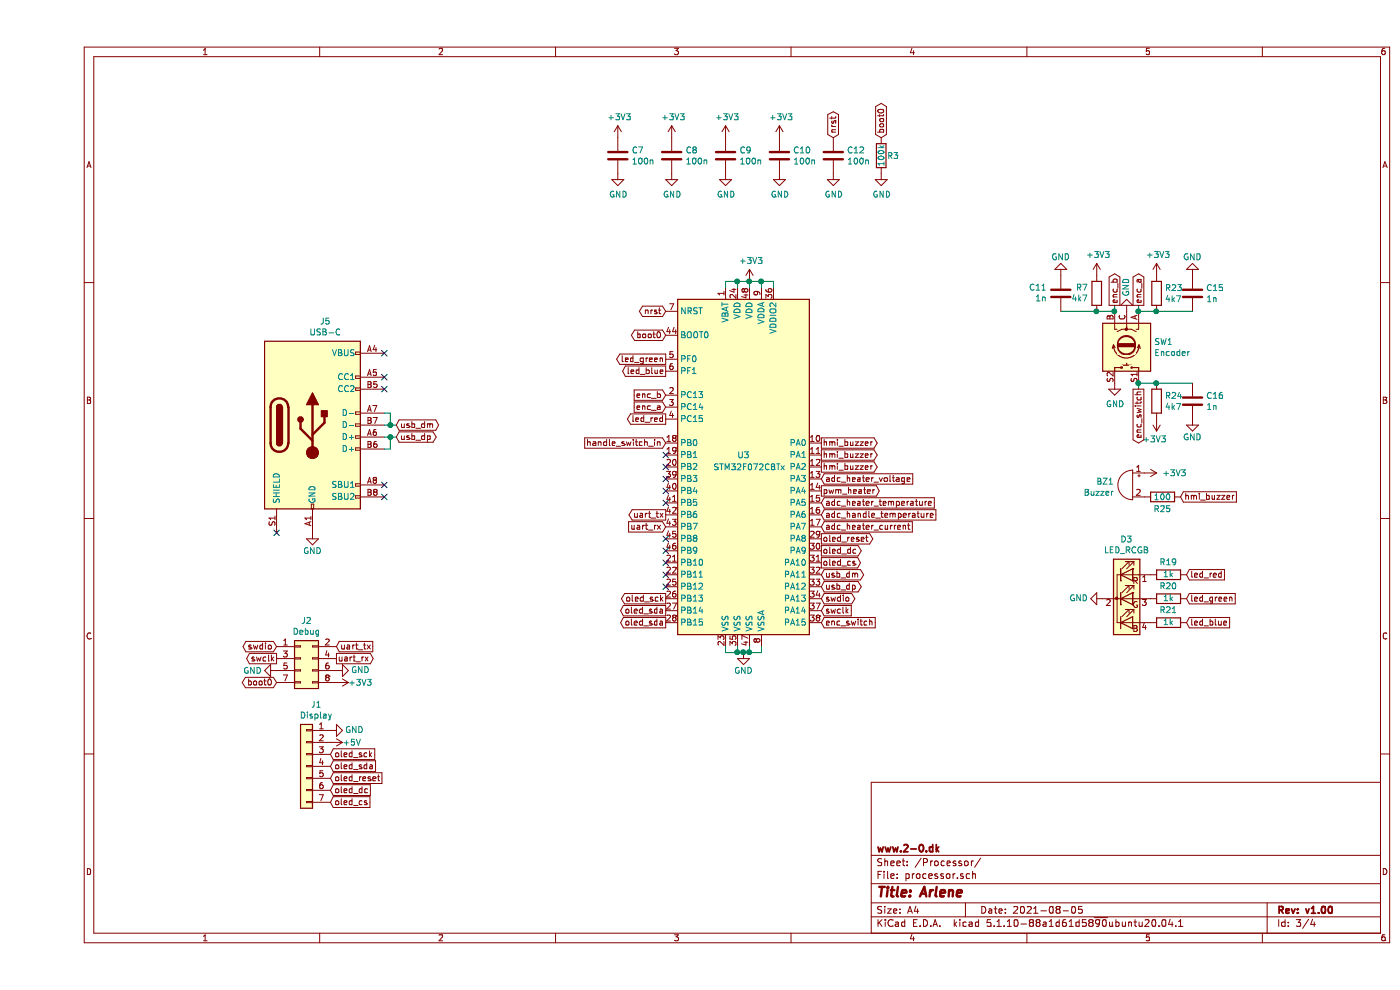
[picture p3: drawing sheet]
EESchema Schematic File Version 4
EELAYER 30 0
EELAYER END
$Descr A4 11693 8268
encoding utf-8
Sheet 3 4
Title "Arlene"
Date "2021-08-05"
Rev "v1.00"
Comp "www.2-0.dk"
Comment1 ""
Comment2 ""
Comment3 ""
Comment4 ""
$EndDescr
$Comp
L Device:R R?
U 1 1
P 7050 1300
AR Path="/5B48B53E/5B672C47" Ref="R?"  Part="1" 
AR Path="/5B672C47" Ref="R?"  Part="1" 
AR Path="/5B672380/5B672C47" Ref="R?"  Part="1" 
AR Path="/5B673A47/5B672C47" Ref="R?"  Part="1" 
AR Path="/5BFC14B8/5B672C47" Ref="R3"  Part="1" 
F 0 "R3" H 7150 1300 50  0000 C CNN
F 1 "100k" V 7050 1300 50  0000 C CNN
F 2 "Resistor_SMD:R_0603_1608Metric" V 6980 1300 50  0001 C CNN
F 3 "~" H 7050 1300 50  0001 C CNN
	1    7050 1300
	1    0    0    -1  
$EndComp
Text GLabel 6550 5000 2    50   BiDi ~ 0
swdio
Text GLabel 6550 5100 2    50   Input ~ 0
swclk
$Comp
L Device:C C?
U 1 1
P 6200 1300
AR Path="/5B48B53E/5B672C50" Ref="C?"  Part="1" 
AR Path="/5B672C50" Ref="C?"  Part="1" 
AR Path="/5B672380/5B672C50" Ref="C?"  Part="1" 
AR Path="/5B673A47/5B672C50" Ref="C?"  Part="1" 
AR Path="/5BFC14B8/5B672C50" Ref="C10"  Part="1" 
F 0 "C10" H 6315 1346 50  0000 L CNN
F 1 "100n" H 6315 1255 50  0000 L CNN
F 2 "Capacitor_SMD:C_0603_1608Metric" H 6238 1150 50  0001 C CNN
F 3 "~" H 6200 1300 50  0001 C CNN
	1    6200 1300
	1    0    0    -1  
$EndComp
$Comp
L Device:C C?
U 1 1
P 6650 1300
AR Path="/5B48B53E/5B672C65" Ref="C?"  Part="1" 
AR Path="/5B672C65" Ref="C?"  Part="1" 
AR Path="/5B672380/5B672C65" Ref="C?"  Part="1" 
AR Path="/5B673A47/5B672C65" Ref="C?"  Part="1" 
AR Path="/5BFC14B8/5B672C65" Ref="C12"  Part="1" 
F 0 "C12" H 6765 1346 50  0000 L CNN
F 1 "100n" H 6765 1255 50  0000 L CNN
F 2 "Capacitor_SMD:C_0603_1608Metric" H 6688 1150 50  0001 C CNN
F 3 "~" H 6650 1300 50  0001 C CNN
	1    6650 1300
	1    0    0    -1  
$EndComp
$Comp
L power:GND #PWR?
U 1 1
P 6200 1450
AR Path="/5B48B53E/5B672C6C" Ref="#PWR?"  Part="1" 
AR Path="/5B672C6C" Ref="#PWR?"  Part="1" 
AR Path="/5B672380/5B672C6C" Ref="#PWR?"  Part="1" 
AR Path="/5B673A47/5B672C6C" Ref="#PWR?"  Part="1" 
AR Path="/5BFC14B8/5B672C6C" Ref="#PWR020"  Part="1" 
F 0 "#PWR020" H 6200 1200 50  0001 C CNN
F 1 "GND" H 6205 1277 50  0000 C CNN
F 2 "" H 6200 1450 50  0001 C CNN
F 3 "" H 6200 1450 50  0001 C CNN
	1    6200 1450
	1    0    0    -1  
$EndComp
$Comp
L power:+3V3 #PWR?
U 1 1
P 6200 1150
AR Path="/5B48B53E/5B672C72" Ref="#PWR?"  Part="1" 
AR Path="/5B672C72" Ref="#PWR?"  Part="1" 
AR Path="/5B672380/5B672C72" Ref="#PWR?"  Part="1" 
AR Path="/5B673A47/5B672C72" Ref="#PWR?"  Part="1" 
AR Path="/5BFC14B8/5B672C72" Ref="#PWR019"  Part="1" 
F 0 "#PWR019" H 6200 1000 50  0001 C CNN
F 1 "+3V3" H 6215 1323 50  0000 C CNN
F 2 "" H 6200 1150 50  0001 C CNN
F 3 "" H 6200 1150 50  0001 C CNN
	1    6200 1150
	1    0    0    -1  
$EndComp
Text GLabel 5250 4400 0    50   Input ~ 0
uart_rx
Text GLabel 7050 1150 1    50   BiDi ~ 0
boot0
Text GLabel 6650 1150 1    50   BiDi ~ 0
nrst
Text GLabel 5250 2600 0    50   BiDi ~ 0
nrst
Text GLabel 5250 2800 0    50   BiDi ~ 0
boot0
Text GLabel 6550 4000 2    50   Input ~ 0
adc_heater_voltage
Text GLabel 6550 4400 2    50   Input ~ 0
adc_heater_current
Text GLabel 6550 4200 2    50   Input ~ 0
adc_heater_temperature
Text GLabel 6550 4300 2    50   Input ~ 0
adc_handle_temperature
Text GLabel 6550 4100 2    50   Output ~ 0
pwm_heater
Text GLabel 2000 5400 0    50   BiDi ~ 0
swdio
Text GLabel 6550 5200 2    50   Input ~ 0
enc_switch
Text GLabel 5250 3400 0    50   Input ~ 0
enc_a
Text GLabel 5250 3300 0    50   Input ~ 0
enc_b
Text GLabel 5250 3700 0    50   Input ~ 0
handle_switch_in
$Comp
L power:GND #PWR?
U 1 1
P 5900 5450
AR Path="/5B48B53E/5DBC6FBC" Ref="#PWR?"  Part="1" 
AR Path="/5DBC6FBC" Ref="#PWR?"  Part="1" 
AR Path="/5B672380/5DBC6FBC" Ref="#PWR?"  Part="1" 
AR Path="/5B673A47/5DBC6FBC" Ref="#PWR?"  Part="1" 
AR Path="/5BFC14B8/5DBC6FBC" Ref="#PWR023"  Part="1" 
F 0 "#PWR023" H 5900 5200 50  0001 C CNN
F 1 "GND" H 5900 5300 50  0000 C CNN
F 2 "" H 5900 5450 50  0001 C CNN
F 3 "" H 5900 5450 50  0001 C CNN
	1    5900 5450
	1    0    0    -1  
$EndComp
$Comp
L power:+3V3 #PWR?
U 1 1
P 5950 2350
AR Path="/5B48B53E/5DBC93CA" Ref="#PWR?"  Part="1" 
AR Path="/5DBC93CA" Ref="#PWR?"  Part="1" 
AR Path="/5B672380/5DBC93CA" Ref="#PWR?"  Part="1" 
AR Path="/5B673A47/5DBC93CA" Ref="#PWR?"  Part="1" 
AR Path="/5BFC14B8/5DBC93CA" Ref="#PWR024"  Part="1" 
F 0 "#PWR024" H 5950 2200 50  0001 C CNN
F 1 "+3V3" H 5965 2523 50  0000 C CNN
F 2 "" H 5950 2350 50  0001 C CNN
F 3 "" H 5950 2350 50  0001 C CNN
	1    5950 2350
	1    0    0    -1  
$EndComp
$Comp
L power:GND #PWR?
U 1 1
P 9000 3200
AR Path="/5B48B53E/5DBE03FE" Ref="#PWR?"  Part="1" 
AR Path="/5DBE03FE" Ref="#PWR?"  Part="1" 
AR Path="/5B672380/5DBE03FE" Ref="#PWR?"  Part="1" 
AR Path="/5B673A47/5DBE03FE" Ref="#PWR?"  Part="1" 
AR Path="/5BFC14B8/5DBE03FE" Ref="#PWR031"  Part="1" 
AR Path="/5BFC150C/5DBE03FE" Ref="#PWR?"  Part="1" 
F 0 "#PWR031" H 9000 2950 50  0001 C CNN
F 1 "GND" H 9005 3027 50  0000 C CNN
F 2 "" H 9000 3200 50  0001 C CNN
F 3 "" H 9000 3200 50  0001 C CNN
	1    9000 3200
	1    0    0    -1  
$EndComp
$Comp
L Device:Rotary_Encoder_Switch SW?
U 1 1
P 9100 2900
AR Path="/5BFC150C/5DBE0404" Ref="SW?"  Part="1" 
AR Path="/5BFC14B8/5DBE0404" Ref="SW1"  Part="1" 
F 0 "SW1" V 9054 3130 50  0000 L CNN
F 1 "Encoder" V 9145 3130 50  0000 L CNN
F 2 "arlene:RotaryEncoder_Alps_EC12E-Switch_Vertical_H20mm" H 8950 3060 50  0001 C CNN
F 3 "~" H 9100 3160 50  0001 C CNN
	1    9100 2900
	0    1    1    0   
$EndComp
$Comp
L power:GND #PWR?
U 1 1
P 9100 2600
AR Path="/5B48B53E/5DBE0410" Ref="#PWR?"  Part="1" 
AR Path="/5DBE0410" Ref="#PWR?"  Part="1" 
AR Path="/5B672380/5DBE0410" Ref="#PWR?"  Part="1" 
AR Path="/5B673A47/5DBE0410" Ref="#PWR?"  Part="1" 
AR Path="/5BFC14B8/5DBE0410" Ref="#PWR032"  Part="1" 
AR Path="/5BFC150C/5DBE0410" Ref="#PWR?"  Part="1" 
F 0 "#PWR032" H 9100 2350 50  0001 C CNN
F 1 "GND" V 9100 2400 50  0000 C CNN
F 2 "" H 9100 2600 50  0001 C CNN
F 3 "" H 9100 2600 50  0001 C CNN
	1    9100 2600
	-1   0    0    1   
$EndComp
Text GLabel 9200 3250 3    50   Output ~ 0
enc_switch
Text GLabel 9200 2550 1    50   Output ~ 0
enc_a
Text GLabel 9000 2550 1    50   Output ~ 0
enc_b
$Comp
L power:GND #PWR?
U 1 1
P 2500 5600
AR Path="/5B48B53E/5DBE0419" Ref="#PWR?"  Part="1" 
AR Path="/5DBE0419" Ref="#PWR?"  Part="1" 
AR Path="/5B672380/5DBE0419" Ref="#PWR?"  Part="1" 
AR Path="/5B673A47/5DBE0419" Ref="#PWR?"  Part="1" 
AR Path="/5BFC14B8/5DBE0419" Ref="#PWR029"  Part="1" 
AR Path="/5BFC150C/5DBE0419" Ref="#PWR?"  Part="1" 
F 0 "#PWR029" H 2500 5350 50  0001 C CNN
F 1 "GND" V 2500 5400 50  0000 C CNN
F 2 "" H 2500 5600 50  0001 C CNN
F 3 "" H 2500 5600 50  0001 C CNN
	1    2500 5600
	0    -1   -1   0   
$EndComp
$Comp
L Device:C C?
U 1 1
P 5750 1300
AR Path="/5BFC150C/5DBE0433" Ref="C?"  Part="1" 
AR Path="/5BFC14B8/5DBE0433" Ref="C9"  Part="1" 
F 0 "C9" H 5865 1346 50  0000 L CNN
F 1 "100n" H 5865 1255 50  0000 L CNN
F 2 "Capacitor_SMD:C_0603_1608Metric" H 5788 1150 50  0001 C CNN
F 3 "~" H 5750 1300 50  0001 C CNN
	1    5750 1300
	1    0    0    -1  
$EndComp
$Comp
L power:GND #PWR?
U 1 1
P 5750 1450
AR Path="/5B48B53E/5DBE0474" Ref="#PWR?"  Part="1" 
AR Path="/5DBE0474" Ref="#PWR?"  Part="1" 
AR Path="/5B672380/5DBE0474" Ref="#PWR?"  Part="1" 
AR Path="/5B673A47/5DBE0474" Ref="#PWR?"  Part="1" 
AR Path="/5BFC14B8/5DBE0474" Ref="#PWR018"  Part="1" 
AR Path="/5BFC150C/5DBE0474" Ref="#PWR?"  Part="1" 
F 0 "#PWR018" H 5750 1200 50  0001 C CNN
F 1 "GND" H 5755 1277 50  0000 C CNN
F 2 "" H 5750 1450 50  0001 C CNN
F 3 "" H 5750 1450 50  0001 C CNN
	1    5750 1450
	1    0    0    -1  
$EndComp
$Comp
L MCU_ST_STM32F0:STM32F072C8Tx U3
U 1 1
P 5950 3900
F 0 "U3" H 5900 4000 50  0000 C CNN
F 1 "STM32F072C8Tx" H 5950 3900 50  0000 C CNN
F 2 "Package_QFP:LQFP-48_7x7mm_P0.5mm" H 5350 2500 50  0001 R CNN
F 3 "http://www.st.com/st-web-ui/static/active/en/resource/technical/document/datasheet/DM00090510.pdf" H 5950 3900 50  0001 C CNN
	1    5950 3900
	1    0    0    -1  
$EndComp
Wire Wire Line
	6050 5400 6050 5450
Wire Wire Line
	6050 5450 5950 5450
Wire Wire Line
	5750 5400 5750 5450
Wire Wire Line
	5750 5450 5850 5450
Connection ~ 5900 5450
Wire Wire Line
	5850 5400 5850 5450
Connection ~ 5850 5450
Wire Wire Line
	5850 5450 5900 5450
Wire Wire Line
	5950 5400 5950 5450
Connection ~ 5950 5450
Wire Wire Line
	5950 5450 5900 5450
Wire Wire Line
	6150 2400 6150 2350
Wire Wire Line
	6150 2350 6050 2350
Wire Wire Line
	5750 2400 5750 2350
Wire Wire Line
	5750 2350 5850 2350
Connection ~ 5950 2350
Wire Wire Line
	5950 2400 5950 2350
Wire Wire Line
	5850 2400 5850 2350
Connection ~ 5850 2350
Wire Wire Line
	5850 2350 5950 2350
Wire Wire Line
	6050 2400 6050 2350
Connection ~ 6050 2350
Wire Wire Line
	6050 2350 5950 2350
NoConn ~ 5250 4700
NoConn ~ 5250 4800
NoConn ~ 5250 4600
NoConn ~ 5250 3900
NoConn ~ 5250 3800
NoConn ~ 5250 4200
NoConn ~ 5250 4900
Text GLabel 6550 3900 2    50   Output ~ 0
hmi_buzzer
$Comp
L Device:Buzzer BZ1
U 1 1
P 9150 4050
F 0 "BZ1" H 9303 4079 50  0000 L CNN
F 1 "Buzzer" H 9303 3988 50  0000 L CNN
F 2 "Buzzer_Beeper:Buzzer_12x9.5RM7.6" V 9125 4150 50  0001 C CNN
F 3 "~" V 9125 4150 50  0001 C CNN
	1    9150 4050
	-1   0    0    -1  
$EndComp
Text GLabel 9550 4150 2    50   Input ~ 0
hmi_buzzer
$Comp
L Device:C C?
U 1 1
P 5300 1300
AR Path="/5BFC150C/5DFF94B5" Ref="C?"  Part="1" 
AR Path="/5BFC14B8/5DFF94B5" Ref="C8"  Part="1" 
F 0 "C8" H 5415 1346 50  0000 L CNN
F 1 "100n" H 5415 1255 50  0000 L CNN
F 2 "Capacitor_SMD:C_0603_1608Metric" H 5338 1150 50  0001 C CNN
F 3 "~" H 5300 1300 50  0001 C CNN
	1    5300 1300
	1    0    0    -1  
$EndComp
$Comp
L power:GND #PWR?
U 1 1
P 5300 1450
AR Path="/5B48B53E/5DFF94C2" Ref="#PWR?"  Part="1" 
AR Path="/5DFF94C2" Ref="#PWR?"  Part="1" 
AR Path="/5B672380/5DFF94C2" Ref="#PWR?"  Part="1" 
AR Path="/5B673A47/5DFF94C2" Ref="#PWR?"  Part="1" 
AR Path="/5BFC14B8/5DFF94C2" Ref="#PWR016"  Part="1" 
AR Path="/5BFC150C/5DFF94C2" Ref="#PWR?"  Part="1" 
F 0 "#PWR016" H 5300 1200 50  0001 C CNN
F 1 "GND" H 5305 1277 50  0000 C CNN
F 2 "" H 5300 1450 50  0001 C CNN
F 3 "" H 5300 1450 50  0001 C CNN
	1    5300 1450
	1    0    0    -1  
$EndComp
$Comp
L power:+3V3 #PWR?
U 1 1
P 5750 1150
AR Path="/5B48B53E/5DFF9AA4" Ref="#PWR?"  Part="1" 
AR Path="/5DFF9AA4" Ref="#PWR?"  Part="1" 
AR Path="/5B672380/5DFF9AA4" Ref="#PWR?"  Part="1" 
AR Path="/5B673A47/5DFF9AA4" Ref="#PWR?"  Part="1" 
AR Path="/5BFC14B8/5DFF9AA4" Ref="#PWR017"  Part="1" 
F 0 "#PWR017" H 5750 1000 50  0001 C CNN
F 1 "+3V3" H 5765 1323 50  0000 C CNN
F 2 "" H 5750 1150 50  0001 C CNN
F 3 "" H 5750 1150 50  0001 C CNN
	1    5750 1150
	1    0    0    -1  
$EndComp
$Comp
L power:+3V3 #PWR?
U 1 1
P 5300 1150
AR Path="/5B48B53E/5DFF9ADB" Ref="#PWR?"  Part="1" 
AR Path="/5DFF9ADB" Ref="#PWR?"  Part="1" 
AR Path="/5B672380/5DFF9ADB" Ref="#PWR?"  Part="1" 
AR Path="/5B673A47/5DFF9ADB" Ref="#PWR?"  Part="1" 
AR Path="/5BFC14B8/5DFF9ADB" Ref="#PWR015"  Part="1" 
F 0 "#PWR015" H 5300 1000 50  0001 C CNN
F 1 "+3V3" H 5315 1323 50  0000 C CNN
F 2 "" H 5300 1150 50  0001 C CNN
F 3 "" H 5300 1150 50  0001 C CNN
	1    5300 1150
	1    0    0    -1  
$EndComp
$Comp
L Device:C C?
U 1 1
P 4850 1300
AR Path="/5BFC150C/5DFF0830" Ref="C?"  Part="1" 
AR Path="/5BFC14B8/5DFF0830" Ref="C7"  Part="1" 
F 0 "C7" H 4965 1346 50  0000 L CNN
F 1 "100n" H 4965 1255 50  0000 L CNN
F 2 "Capacitor_SMD:C_0603_1608Metric" H 4888 1150 50  0001 C CNN
F 3 "~" H 4850 1300 50  0001 C CNN
	1    4850 1300
	1    0    0    -1  
$EndComp
$Comp
L power:GND #PWR?
U 1 1
P 4850 1450
AR Path="/5B48B53E/5DFF0837" Ref="#PWR?"  Part="1" 
AR Path="/5DFF0837" Ref="#PWR?"  Part="1" 
AR Path="/5B672380/5DFF0837" Ref="#PWR?"  Part="1" 
AR Path="/5B673A47/5DFF0837" Ref="#PWR?"  Part="1" 
AR Path="/5BFC14B8/5DFF0837" Ref="#PWR014"  Part="1" 
AR Path="/5BFC150C/5DFF0837" Ref="#PWR?"  Part="1" 
F 0 "#PWR014" H 4850 1200 50  0001 C CNN
F 1 "GND" H 4855 1277 50  0000 C CNN
F 2 "" H 4850 1450 50  0001 C CNN
F 3 "" H 4850 1450 50  0001 C CNN
	1    4850 1450
	1    0    0    -1  
$EndComp
$Comp
L power:+3V3 #PWR?
U 1 1
P 4850 1150
AR Path="/5B48B53E/5DFF083D" Ref="#PWR?"  Part="1" 
AR Path="/5DFF083D" Ref="#PWR?"  Part="1" 
AR Path="/5B672380/5DFF083D" Ref="#PWR?"  Part="1" 
AR Path="/5B673A47/5DFF083D" Ref="#PWR?"  Part="1" 
AR Path="/5BFC14B8/5DFF083D" Ref="#PWR013"  Part="1" 
F 0 "#PWR013" H 4850 1000 50  0001 C CNN
F 1 "+3V3" H 4865 1323 50  0000 C CNN
F 2 "" H 4850 1150 50  0001 C CNN
F 3 "" H 4850 1150 50  0001 C CNN
	1    4850 1150
	1    0    0    -1  
$EndComp
NoConn ~ 5250 4100
NoConn ~ 5250 4500
Text GLabel 6550 4700 2    50   Output ~ 0
oled_cs
Text GLabel 5250 5200 0    50   Output ~ 0
oled_sda
Text GLabel 5250 5000 0    50   Output ~ 0
oled_sck
Text GLabel 6550 4500 2    50   Output ~ 0
oled_reset
Text GLabel 6550 4600 2    50   Output ~ 0
oled_dc
$Comp
L Connector_Generic:Conn_01x07 J1
U 1 1
P 2250 6400
F 0 "J1" H 2168 6917 50  0000 C CNN
F 1 "Display" H 2168 6826 50  0000 C CNN
F 2 "Connector_PinHeader_2.54mm:PinHeader_1x07_P2.54mm_Vertical" H 2250 6400 50  0001 C CNN
F 3 "~" H 2250 6400 50  0001 C CNN
	1    2250 6400
	-1   0    0    -1  
$EndComp
$Comp
L power:GND #PWR?
U 1 1
P 2450 6100
AR Path="/5B48B53E/6132B03F" Ref="#PWR?"  Part="1" 
AR Path="/6132B03F" Ref="#PWR?"  Part="1" 
AR Path="/5B672380/6132B03F" Ref="#PWR?"  Part="1" 
AR Path="/5B673A47/6132B03F" Ref="#PWR?"  Part="1" 
AR Path="/5BFC14B8/6132B03F" Ref="#PWR027"  Part="1" 
AR Path="/5BFC150C/6132B03F" Ref="#PWR?"  Part="1" 
F 0 "#PWR027" H 2450 5850 50  0001 C CNN
F 1 "GND" V 2450 5900 50  0000 C CNN
F 2 "" H 2450 6100 50  0001 C CNN
F 3 "" H 2450 6100 50  0001 C CNN
	1    2450 6100
	0    -1   -1   0   
$EndComp
$Comp
L power:+5V #PWR028
U 1 1
P 2450 6200
F 0 "#PWR028" H 2450 6050 50  0001 C CNN
F 1 "+5V" V 2450 6300 50  0000 L CNN
F 2 "" H 2450 6200 50  0001 C CNN
F 3 "" H 2450 6200 50  0001 C CNN
	1    2450 6200
	0    1    1    0   
$EndComp
Text GLabel 2450 6300 2    50   Input ~ 0
oled_sck
Text GLabel 2450 6400 2    50   Input ~ 0
oled_sda
Text GLabel 2450 6500 2    50   Input ~ 0
oled_reset
Text GLabel 2450 6600 2    50   Input ~ 0
oled_dc
Text GLabel 2450 6700 2    50   Input ~ 0
oled_cs
$Comp
L Connector:USB_C_Receptacle_USB2.0 J5
U 1 1
P 2300 3550
F 0 "J5" H 2407 4417 50  0000 C CNN
F 1 "USB-C" H 2407 4326 50  0000 C CNN
F 2 "arlene:usb-c_14pin_tht_vertical" H 2450 3550 50  0001 C CNN
F 3 "https://www.usb.org/sites/default/files/documents/usb_type-c.zip" H 2450 3550 50  0001 C CNN
	1    2300 3550
	1    0    0    -1  
$EndComp
NoConn ~ 2900 3150
NoConn ~ 2900 3250
NoConn ~ 2900 4050
NoConn ~ 2900 4150
NoConn ~ 2000 4450
$Comp
L power:GND #PWR?
U 1 1
P 2300 4450
AR Path="/5B48B53E/61087103" Ref="#PWR?"  Part="1" 
AR Path="/61087103" Ref="#PWR?"  Part="1" 
AR Path="/5B672380/61087103" Ref="#PWR?"  Part="1" 
AR Path="/5B673A47/61087103" Ref="#PWR?"  Part="1" 
AR Path="/5BFC14B8/61087103" Ref="#PWR0102"  Part="1" 
F 0 "#PWR0102" H 2300 4200 50  0001 C CNN
F 1 "GND" H 2300 4300 50  0000 C CNN
F 2 "" H 2300 4450 50  0001 C CNN
F 3 "" H 2300 4450 50  0001 C CNN
	1    2300 4450
	1    0    0    -1  
$EndComp
Text GLabel 3000 3550 2    50   BiDi ~ 0
usb_dm
Text GLabel 3000 3650 2    50   BiDi ~ 0
usb_dp
Wire Wire Line
	2900 3550 2950 3550
Wire Wire Line
	2900 3650 2950 3650
Wire Wire Line
	2900 3450 2950 3450
Wire Wire Line
	2950 3450 2950 3550
Connection ~ 2950 3550
Wire Wire Line
	2950 3550 3000 3550
Wire Wire Line
	2900 3750 2950 3750
Wire Wire Line
	2950 3750 2950 3650
Connection ~ 2950 3650
Wire Wire Line
	2950 3650 3000 3650
Text GLabel 6550 4800 2    50   BiDi ~ 0
usb_dm
Text GLabel 6550 4900 2    50   BiDi ~ 0
usb_dp
$Comp
L power:+3V3 #PWR?
U 1 1
P 2500 5700
AR Path="/5B48B53E/5DFFEBCB" Ref="#PWR?"  Part="1" 
AR Path="/5DFFEBCB" Ref="#PWR?"  Part="1" 
AR Path="/5B672380/5DFFEBCB" Ref="#PWR?"  Part="1" 
AR Path="/5B673A47/5DFFEBCB" Ref="#PWR?"  Part="1" 
AR Path="/5BFC14B8/5DFFEBCB" Ref="#PWR030"  Part="1" 
F 0 "#PWR030" H 2500 5550 50  0001 C CNN
F 1 "+3V3" V 2500 5900 50  0000 C CNN
F 2 "" H 2500 5700 50  0001 C CNN
F 3 "" H 2500 5700 50  0001 C CNN
	1    2500 5700
	0    1    1    0   
$EndComp
Text GLabel 2500 5500 2    50   Output ~ 0
uart_rx
$Comp
L power:GND #PWR?
U 1 1
P 2000 5600
AR Path="/5B48B53E/61138EE9" Ref="#PWR?"  Part="1" 
AR Path="/61138EE9" Ref="#PWR?"  Part="1" 
AR Path="/5B672380/61138EE9" Ref="#PWR?"  Part="1" 
AR Path="/5B673A47/61138EE9" Ref="#PWR?"  Part="1" 
AR Path="/5BFC14B8/61138EE9" Ref="#PWR021"  Part="1" 
AR Path="/5BFC150C/61138EE9" Ref="#PWR?"  Part="1" 
F 0 "#PWR021" H 2000 5350 50  0001 C CNN
F 1 "GND" V 2000 5400 50  0000 C CNN
F 2 "" H 2000 5600 50  0001 C CNN
F 3 "" H 2000 5600 50  0001 C CNN
	1    2000 5600
	0    1    1    0   
$EndComp
Text GLabel 2000 5700 0    50   BiDi ~ 0
boot0
$Comp
L Connector_Generic:Conn_02x04_Odd_Even J2
U 1 1
P 2200 5500
F 0 "J2" H 2250 5817 50  0000 C CNN
F 1 "Debug" H 2250 5726 50  0000 C CNN
F 2 "Connector_PinHeader_2.54mm:PinHeader_2x04_P2.54mm_Vertical" H 2200 5500 50  0001 C CNN
F 3 "~" H 2200 5500 50  0001 C CNN
	1    2200 5500
	1    0    0    -1  
$EndComp
Text GLabel 5250 4300 0    50   Output ~ 0
uart_tx
Text GLabel 2000 5500 0    50   Output ~ 0
swclk
Text GLabel 2500 5400 2    50   Input ~ 0
uart_tx
$Comp
L Device:R R19
U 1 1
P 9450 4800
F 0 "R19" V 9550 4800 50  0000 C CNN
F 1 "1k" V 9450 4800 50  0000 C CNN
F 2 "Resistor_SMD:R_0603_1608Metric" V 9380 4800 50  0001 C CNN
F 3 "~" H 9450 4800 50  0001 C CNN
	1    9450 4800
	0    -1   -1   0   
$EndComp
$Comp
L Device:R R20
U 1 1
P 9450 5000
F 0 "R20" V 9550 5000 50  0000 C CNN
F 1 "1k" V 9450 5000 50  0000 C CNN
F 2 "Resistor_SMD:R_0603_1608Metric" V 9380 5000 50  0001 C CNN
F 3 "~" H 9450 5000 50  0001 C CNN
	1    9450 5000
	0    -1   -1   0   
$EndComp
$Comp
L Device:R R21
U 1 1
P 9450 5200
F 0 "R21" V 9550 5200 50  0000 C CNN
F 1 "1k" V 9450 5200 50  0000 C CNN
F 2 "Resistor_SMD:R_0603_1608Metric" V 9380 5200 50  0001 C CNN
F 3 "~" H 9450 5200 50  0001 C CNN
	1    9450 5200
	0    -1   -1   0   
$EndComp
Text GLabel 9600 5000 2    50   Input ~ 0
led_green
Text GLabel 5250 3500 0    50   Output ~ 0
led_red
Text GLabel 5250 3100 0    50   Output ~ 0
led_blue
Text GLabel 5250 3000 0    50   Output ~ 0
led_green
$Comp
L Device:LED_RCGB D3
U 1 1
P 9100 5000
F 0 "D3" H 9100 5497 50  0000 C CNN
F 1 "LED_RCGB" H 9100 5406 50  0000 C CNN
F 2 "arlene:LED_D5.0mm-4_RGB" H 9100 4950 50  0001 C CNN
F 3 "~" H 9100 4950 50  0001 C CNN
	1    9100 5000
	1    0    0    -1  
$EndComp
$Comp
L power:GND #PWR?
U 1 1
P 8900 5000
AR Path="/5B48B53E/611BAFCC" Ref="#PWR?"  Part="1" 
AR Path="/611BAFCC" Ref="#PWR?"  Part="1" 
AR Path="/5B672380/611BAFCC" Ref="#PWR?"  Part="1" 
AR Path="/5B673A47/611BAFCC" Ref="#PWR?"  Part="1" 
AR Path="/5BFC14B8/611BAFCC" Ref="#PWR022"  Part="1" 
F 0 "#PWR022" H 8900 4750 50  0001 C CNN
F 1 "GND" V 8900 4800 50  0000 C CNN
F 2 "" H 8900 5000 50  0001 C CNN
F 3 "" H 8900 5000 50  0001 C CNN
	1    8900 5000
	0    1    -1   0   
$EndComp
NoConn ~ 2900 2950
Text GLabel 6550 3800 2    50   Output ~ 0
hmi_buzzer
Text GLabel 6550 3700 2    50   Output ~ 0
hmi_buzzer
Text GLabel 5250 5100 0    50   Output ~ 0
oled_sda
NoConn ~ 5250 4000
$Comp
L power:+3V3 #PWR?
U 1 1
P 9250 3950
AR Path="/5B48B53E/610B5B35" Ref="#PWR?"  Part="1" 
AR Path="/610B5B35" Ref="#PWR?"  Part="1" 
AR Path="/5B672380/610B5B35" Ref="#PWR?"  Part="1" 
AR Path="/5B673A47/610B5B35" Ref="#PWR?"  Part="1" 
AR Path="/5BFC14B8/610B5B35" Ref="#PWR0103"  Part="1" 
F 0 "#PWR0103" H 9250 3800 50  0001 C CNN
F 1 "+3V3" V 9250 4200 50  0000 C CNN
F 2 "" H 9250 3950 50  0001 C CNN
F 3 "" H 9250 3950 50  0001 C CNN
	1    9250 3950
	0    1    1    0   
$EndComp
$Comp
L Device:R R7
U 1 1
P 8850 2450
F 0 "R7" H 8780 2404 50  0000 R CNN
F 1 "4k7" H 8780 2495 50  0000 R CNN
F 2 "Resistor_SMD:R_0603_1608Metric" V 8780 2450 50  0001 C CNN
F 3 "~" H 8850 2450 50  0001 C CNN
	1    8850 2450
	1    0    0    1   
$EndComp
$Comp
L Device:C C11
U 1 1
P 8550 2450
F 0 "C11" H 8436 2404 50  0000 R CNN
F 1 "1n" H 8436 2495 50  0000 R CNN
F 2 "Capacitor_SMD:C_0603_1608Metric" H 8588 2300 50  0001 C CNN
F 3 "~" H 8550 2450 50  0001 C CNN
	1    8550 2450
	1    0    0    1   
$EndComp
$Comp
L Device:R R23
U 1 1
P 9350 2450
F 0 "R23" H 9420 2496 50  0000 L CNN
F 1 "4k7" H 9420 2405 50  0000 L CNN
F 2 "Resistor_SMD:R_0603_1608Metric" V 9280 2450 50  0001 C CNN
F 3 "~" H 9350 2450 50  0001 C CNN
	1    9350 2450
	1    0    0    -1  
$EndComp
$Comp
L Device:C C15
U 1 1
P 9650 2450
F 0 "C15" H 9765 2496 50  0000 L CNN
F 1 "1n" H 9765 2405 50  0000 L CNN
F 2 "Capacitor_SMD:C_0603_1608Metric" H 9688 2300 50  0001 C CNN
F 3 "~" H 9650 2450 50  0001 C CNN
	1    9650 2450
	1    0    0    -1  
$EndComp
$Comp
L Device:R R24
U 1 1
P 9350 3350
F 0 "R24" H 9420 3396 50  0000 L CNN
F 1 "4k7" H 9420 3305 50  0000 L CNN
F 2 "Resistor_SMD:R_0603_1608Metric" V 9280 3350 50  0001 C CNN
F 3 "~" H 9350 3350 50  0001 C CNN
	1    9350 3350
	1    0    0    -1  
$EndComp
$Comp
L Device:C C16
U 1 1
P 9650 3350
F 0 "C16" H 9765 3396 50  0000 L CNN
F 1 "1n" H 9765 3305 50  0000 L CNN
F 2 "Capacitor_SMD:C_0603_1608Metric" H 9688 3200 50  0001 C CNN
F 3 "~" H 9650 3350 50  0001 C CNN
	1    9650 3350
	1    0    0    -1  
$EndComp
Wire Wire Line
	9200 2550 9200 2600
Wire Wire Line
	9000 2550 9000 2600
Wire Wire Line
	9200 2600 9350 2600
Connection ~ 9200 2600
Connection ~ 9350 2600
Wire Wire Line
	9350 2600 9650 2600
Wire Wire Line
	8550 2600 8850 2600
Connection ~ 9000 2600
Connection ~ 8850 2600
Wire Wire Line
	8850 2600 9000 2600
Wire Wire Line
	9200 3200 9200 3250
Wire Wire Line
	9200 3200 9350 3200
Connection ~ 9200 3200
Connection ~ 9350 3200
Wire Wire Line
	9350 3200 9650 3200
$Comp
L power:+3V3 #PWR?
U 1 1
P 8850 2300
AR Path="/5B48B53E/610CA875" Ref="#PWR?"  Part="1" 
AR Path="/610CA875" Ref="#PWR?"  Part="1" 
AR Path="/5B672380/610CA875" Ref="#PWR?"  Part="1" 
AR Path="/5B673A47/610CA875" Ref="#PWR?"  Part="1" 
AR Path="/5BFC14B8/610CA875" Ref="#PWR034"  Part="1" 
F 0 "#PWR034" H 8850 2150 50  0001 C CNN
F 1 "+3V3" H 8865 2473 50  0000 C CNN
F 2 "" H 8850 2300 50  0001 C CNN
F 3 "" H 8850 2300 50  0001 C CNN
	1    8850 2300
	1    0    0    -1  
$EndComp
$Comp
L power:+3V3 #PWR?
U 1 1
P 9350 2300
AR Path="/5B48B53E/610CC2CF" Ref="#PWR?"  Part="1" 
AR Path="/610CC2CF" Ref="#PWR?"  Part="1" 
AR Path="/5B672380/610CC2CF" Ref="#PWR?"  Part="1" 
AR Path="/5B673A47/610CC2CF" Ref="#PWR?"  Part="1" 
AR Path="/5BFC14B8/610CC2CF" Ref="#PWR040"  Part="1" 
F 0 "#PWR040" H 9350 2150 50  0001 C CNN
F 1 "+3V3" H 9365 2473 50  0000 C CNN
F 2 "" H 9350 2300 50  0001 C CNN
F 3 "" H 9350 2300 50  0001 C CNN
	1    9350 2300
	1    0    0    -1  
$EndComp
$Comp
L power:+3V3 #PWR?
U 1 1
P 9350 3500
AR Path="/5B48B53E/610CC63F" Ref="#PWR?"  Part="1" 
AR Path="/610CC63F" Ref="#PWR?"  Part="1" 
AR Path="/5B672380/610CC63F" Ref="#PWR?"  Part="1" 
AR Path="/5B673A47/610CC63F" Ref="#PWR?"  Part="1" 
AR Path="/5BFC14B8/610CC63F" Ref="#PWR041"  Part="1" 
F 0 "#PWR041" H 9350 3350 50  0001 C CNN
F 1 "+3V3" H 9365 3673 50  0000 C CNN
F 2 "" H 9350 3500 50  0001 C CNN
F 3 "" H 9350 3500 50  0001 C CNN
	1    9350 3500
	-1   0    0    1   
$EndComp
$Comp
L power:GND #PWR?
U 1 1
P 9650 3500
AR Path="/5B48B53E/610CF44D" Ref="#PWR?"  Part="1" 
AR Path="/610CF44D" Ref="#PWR?"  Part="1" 
AR Path="/5B672380/610CF44D" Ref="#PWR?"  Part="1" 
AR Path="/5B673A47/610CF44D" Ref="#PWR?"  Part="1" 
AR Path="/5BFC14B8/610CF44D" Ref="#PWR054"  Part="1" 
F 0 "#PWR054" H 9650 3250 50  0001 C CNN
F 1 "GND" H 9650 3350 50  0000 C CNN
F 2 "" H 9650 3500 50  0001 C CNN
F 3 "" H 9650 3500 50  0001 C CNN
	1    9650 3500
	1    0    0    -1  
$EndComp
$Comp
L power:GND #PWR?
U 1 1
P 9650 2300
AR Path="/5B48B53E/610D1853" Ref="#PWR?"  Part="1" 
AR Path="/610D1853" Ref="#PWR?"  Part="1" 
AR Path="/5B672380/610D1853" Ref="#PWR?"  Part="1" 
AR Path="/5B673A47/610D1853" Ref="#PWR?"  Part="1" 
AR Path="/5BFC14B8/610D1853" Ref="#PWR053"  Part="1" 
F 0 "#PWR053" H 9650 2050 50  0001 C CNN
F 1 "GND" H 9650 2150 50  0000 C CNN
F 2 "" H 9650 2300 50  0001 C CNN
F 3 "" H 9650 2300 50  0001 C CNN
	1    9650 2300
	-1   0    0    1   
$EndComp
$Comp
L power:GND #PWR?
U 1 1
P 8550 2300
AR Path="/5B48B53E/610D24BC" Ref="#PWR?"  Part="1" 
AR Path="/610D24BC" Ref="#PWR?"  Part="1" 
AR Path="/5B672380/610D24BC" Ref="#PWR?"  Part="1" 
AR Path="/5B673A47/610D24BC" Ref="#PWR?"  Part="1" 
AR Path="/5BFC14B8/610D24BC" Ref="#PWR033"  Part="1" 
F 0 "#PWR033" H 8550 2050 50  0001 C CNN
F 1 "GND" H 8550 2150 50  0000 C CNN
F 2 "" H 8550 2300 50  0001 C CNN
F 3 "" H 8550 2300 50  0001 C CNN
	1    8550 2300
	-1   0    0    1   
$EndComp
$Comp
L power:GND #PWR?
U 1 1
P 6650 1450
AR Path="/5B48B53E/610E6079" Ref="#PWR?"  Part="1" 
AR Path="/610E6079" Ref="#PWR?"  Part="1" 
AR Path="/5B672380/610E6079" Ref="#PWR?"  Part="1" 
AR Path="/5B673A47/610E6079" Ref="#PWR?"  Part="1" 
AR Path="/5BFC14B8/610E6079" Ref="#PWR025"  Part="1" 
F 0 "#PWR025" H 6650 1200 50  0001 C CNN
F 1 "GND" H 6655 1277 50  0000 C CNN
F 2 "" H 6650 1450 50  0001 C CNN
F 3 "" H 6650 1450 50  0001 C CNN
	1    6650 1450
	1    0    0    -1  
$EndComp
$Comp
L power:GND #PWR?
U 1 1
P 7050 1450
AR Path="/5B48B53E/610E66FD" Ref="#PWR?"  Part="1" 
AR Path="/610E66FD" Ref="#PWR?"  Part="1" 
AR Path="/5B672380/610E66FD" Ref="#PWR?"  Part="1" 
AR Path="/5B673A47/610E66FD" Ref="#PWR?"  Part="1" 
AR Path="/5BFC14B8/610E66FD" Ref="#PWR026"  Part="1" 
F 0 "#PWR026" H 7050 1200 50  0001 C CNN
F 1 "GND" H 7055 1277 50  0000 C CNN
F 2 "" H 7050 1450 50  0001 C CNN
F 3 "" H 7050 1450 50  0001 C CNN
	1    7050 1450
	1    0    0    -1  
$EndComp
Text GLabel 9600 5200 2    50   Input ~ 0
led_blue
Text GLabel 9600 4800 2    50   Input ~ 0
led_red
$Comp
L Device:R R25
U 1 1
P 9400 4150
F 0 "R25" V 9500 4150 50  0000 C CNN
F 1 "100" V 9400 4150 50  0000 C CNN
F 2 "Resistor_SMD:R_0603_1608Metric" V 9330 4150 50  0001 C CNN
F 3 "~" H 9400 4150 50  0001 C CNN
	1    9400 4150
	0    1    1    0   
$EndComp
$EndSCHEMATC
